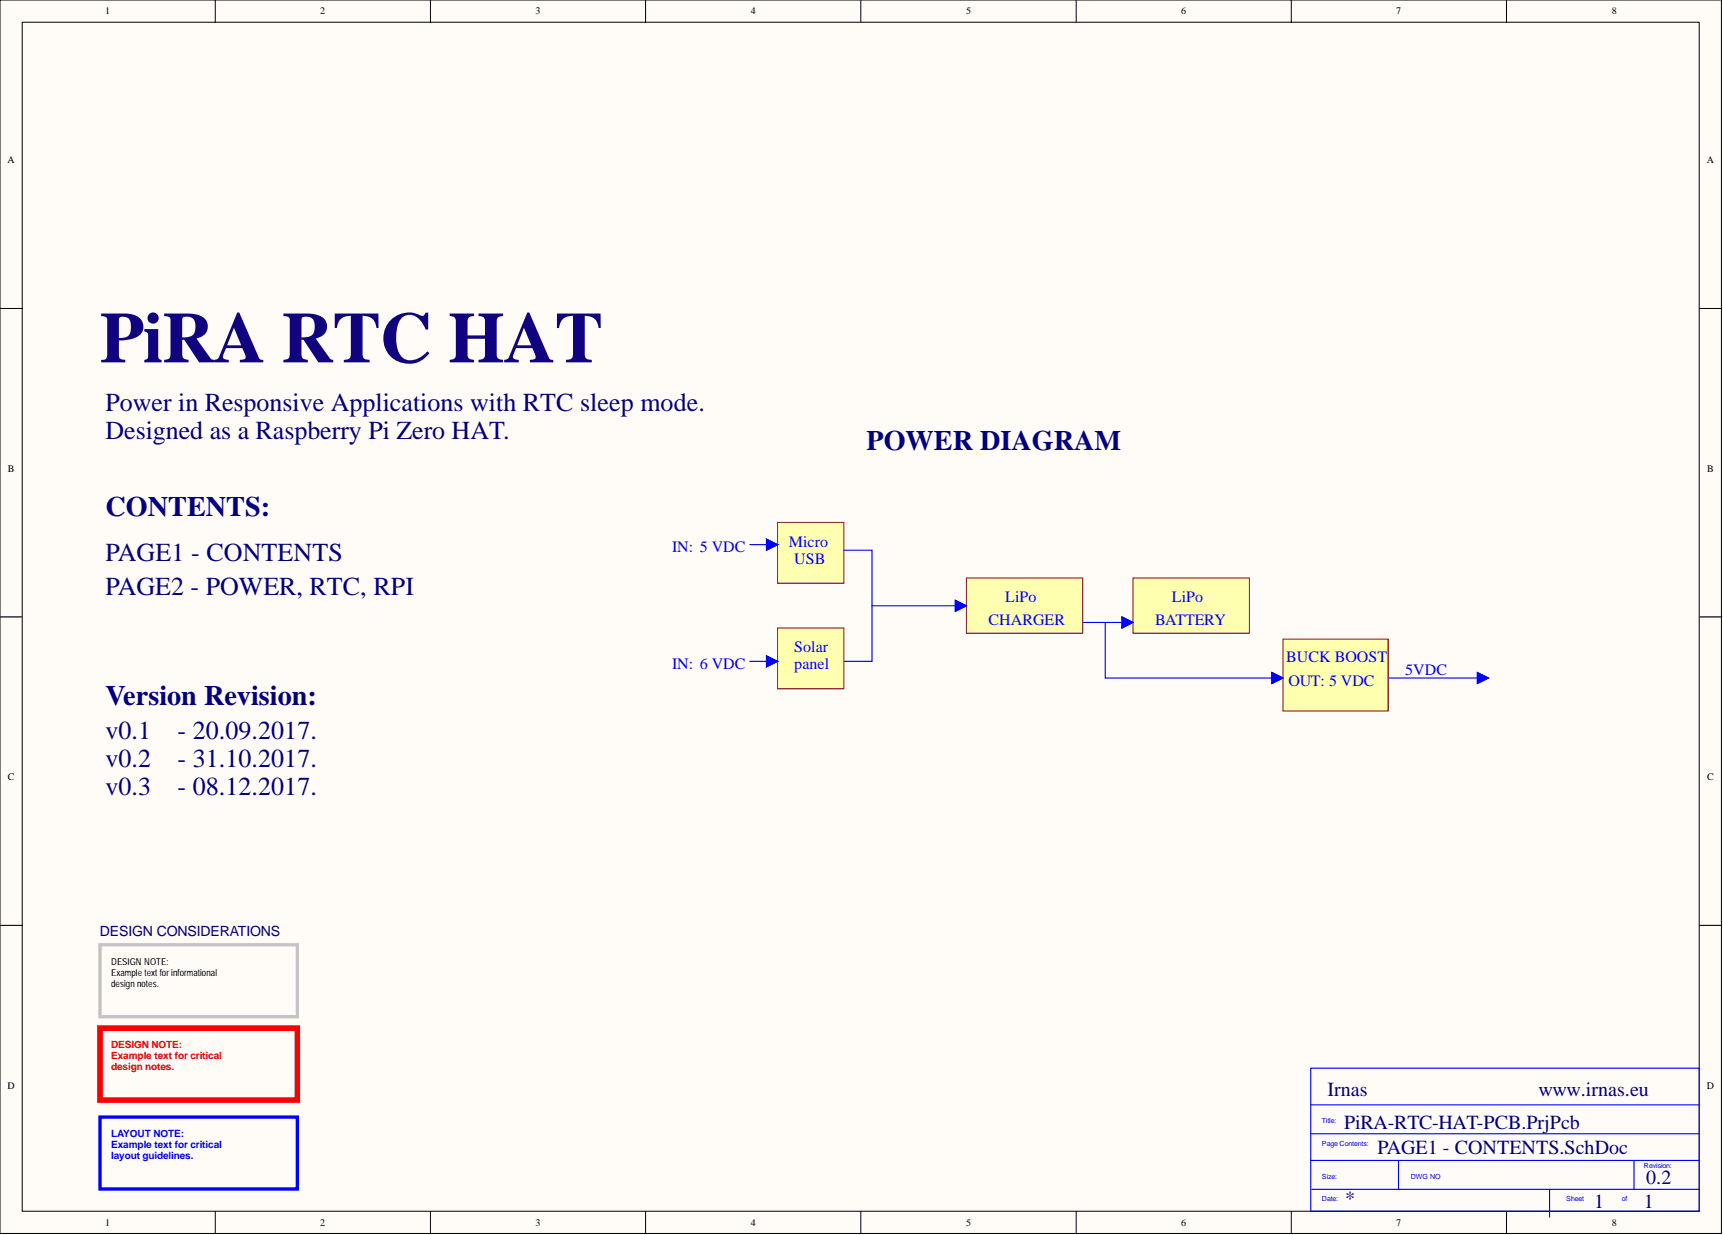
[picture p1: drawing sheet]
<svg xmlns="http://www.w3.org/2000/svg" width="393mm" height="282mm" viewBox="0 0 393 282" stroke-linecap="round" stroke-linejoin="round" font-family="sans-serif">
<g fill="#fffcf8" stroke="#000" stroke-width=".23">
<path d="M0 0h393v281.5h-393z"/>
<path d="M5.1 5.1h382.8v271.3h-382.8z"/>
</g>
<g fill="none" stroke="#000" stroke-width=".23">
<path d="M49.1 0v5.1M98.3 0v5.1M147.4 0v5.1M196.5 0v5.1M245.7 0v5.1M294.8 0v5.1M343.9 0v5.1M0 70.4h5.1M388 70.4h5.1M0 140.8h5.1M388 140.8h5.1M0 211.2h5.1"/>
<path d="M388 211.2h5.1M49.1 276.5v5.1M98.3 276.5v5.1M147.4 276.5v5.1M196.5 276.5v5.1M245.7 276.5v5.1M294.8 276.5v5.1M343.9 276.5v5.1"/>
</g>
<path d="M22.8 215.6h45.1v16.4h-45.1z" fill="none" stroke="#c6c3c6" stroke-width=".76"/>
<path d="M22.8 234.7h45.1v16.4h-45.1z" fill="none" stroke="#f00" stroke-width="1.3"/>
<path d="M22.8 255h45.1v16.4h-45.1z" fill="none" stroke="#00f" stroke-width=".76"/>
<path d="M299.2 243.8h88.7v32.6h-88.7zM299.2 258.8h88.5M299.2 252.2h88.8M299.2 264.9h88.8M299.5 271.4h88.5M319.3 264.9v6.5M353.8 271.4v6.4M373 264.9v6.5" fill="none" stroke="#00f" stroke-width=".25"/>
<g fill="#ffffb0" stroke="#800000" stroke-width=".23">
<path d="M177.5 119.2h15.2v13.9h-15.2z"/>
<path d="M177.5 143.3h15.2v13.9h-15.2z"/>
</g>
<path d="M171.2 124.3h6.3l-2.5 1.3v-2.6l2.5 1.3M171.2 150.9h6.3l-2.5 1.3v-2.5l2.5 1.2" fill="none" stroke="#00f" stroke-width=".25"/>
<path d="M175 123l2.5 1.3-2.5 1.3z" fill="#00f"/>
<path d="M175 123l2.5 1.3-2.5 1.3z" fill="none" stroke="#00f" stroke-width=".23"/>
<path d="M175 149.7l2.5 1.2-2.5 1.3z" fill="#00f"/>
<path d="M175 149.7l2.5 1.2-2.5 1.3z" fill="none" stroke="#00f" stroke-width=".23"/>
<path d="M192.7 125.6h6.4v12.7h19" fill="none" stroke="#00f" stroke-width=".25"/>
<path d="M220.6 131.9h26.6v12.6h-26.6z" fill="#ffffb0" stroke="#800000" stroke-width=".23"/>
<path d="M218.1 137l2.5 1.3-2.5 1.2z" fill="#00f"/>
<path d="M218.1 137l2.5 1.3-2.5 1.2z" fill="none" stroke="#00f" stroke-width=".23"/>
<path d="M218.1 137l2.5 1.3-2.5 1.2zM247.2 142.1h11.5M252.3 142.1v12.7h38.1" fill="none" stroke="#00f" stroke-width=".25"/>
<path d="M292.9 145.9h24v16.4h-24z" fill="#ffffb0" stroke="#800000" stroke-width=".23"/>
<path d="M290.4 153.5l2.5 1.3-2.5 1.2z" fill="#00f"/>
<path d="M290.4 153.5l2.5 1.3-2.5 1.2z" fill="none" stroke="#00f" stroke-width=".23"/>
<path d="M290.4 153.5l2.5 1.3-2.5 1.2z" fill="none" stroke="#00f" stroke-width=".25"/>
<path d="M258.7 131.9h26.5v12.6h-26.5z" fill="#ffffb0" stroke="#800000" stroke-width=".23"/>
<path d="M256.1 140.8l2.6 1.3-2.6 1.2z" fill="#00f"/>
<path d="M256.1 140.8l2.6 1.3-2.6 1.2z" fill="none" stroke="#00f" stroke-width=".23"/>
<path d="M256.1 140.8l2.6 1.3-2.6 1.2z" fill="none" stroke="#00f" stroke-width=".25"/>
<path d="M337.3 153.5l2.5 1.3-2.5 1.2z" fill="#00f"/>
<path d="M337.3 153.5l2.5 1.3-2.5 1.2z" fill="none" stroke="#00f" stroke-width=".23"/>
<path d="M199.1 138.3v12.6h-6.4M317 154.8h20.3M337.3 153.5l2.5 1.3-2.5 1.2z" fill="none" stroke="#00f" stroke-width=".25"/>
<text font-size="16.5" fill="#11037f" x="22.8" y="82.7">PiRA RTC HAT</text>
<g font-size="6.4" fill="#000080">
<text x="197.8" y="102.7">POWER DIAGRAM</text>
<text x="24.1" y="117.9">CONTENTS:</text>
<text x="24.1" y="161">Version Revision:</text>
</g>
<g font-size="5.9" fill="#000080">
<text x="24.1" y="93.9">Power in Responsive Applications with RTC sleep mode.</text>
<text x="24.1" y="100.2">Designed as a Raspberry Pi Zero HAT.</text>
<text x="24.1" y="128.1">PAGE1 - CONTENTS</text>
<text x="24.1" y="135.7">PAGE2 - POWER, RTC, RPI</text>
<text x="24.1" y="168.7">v0.1</text>
<text x="40.5" y="168.7">- 20.09.2017.</text>
<text x="24.1" y="175">v0.2</text>
<text x="40.5" y="175">- 31.10.2017.</text>
<text x="24.1" y="181.4">v0.3</text>
<text x="40.5" y="181.4">- 08.12.2017.</text>
</g>
<g font-size="4.6" fill="#000080">
<text x="303" y="250.1">Irnas</text>
<text x="351.2" y="250.1">www.irnas.eu</text>
<text x="306.8" y="257.7">PiRA-RTC-HAT-PCB.PrjPcb</text>
<text x="314.4" y="263.3">PAGE1 - CONTENTS.SchDoc</text>
<text x="307.1" y="275">*</text>
<text x="363.9" y="275.8">1</text>
<text x="375.3" y="275.8">1</text>
<text x="375.8" y="270.2">0.2</text>
</g>
<g font-size="3.6" fill="#00f">
<text x="180" y="124.8">Micro</text>
<text x="153.4" y="126.1">IN: 5 VDC</text>
<text x="181.3" y="128.6">USB</text>
<text x="229.5" y="137.5">LiPo</text>
<text x="267.5" y="137.5">LiPo</text>
<text x="225.7" y="142.6">CHARGER</text>
<text x="263.7" y="142.6">BATTERY</text>
<text x="181.3" y="148.9">Solar</text>
<text x="153.4" y="152.7">IN: 6 VDC</text>
<text x="181.3" y="152.7">panel</text>
<text x="293.7" y="151.2">BUCK BOOST</text>
<text x="320.8" y="154">5VDC</text>
<text x="294.2" y="156.5">OUT: 5 VDC</text>
</g>
<text font-size="3.2" fill="#000080" x="22.8" y="213.7">DESIGN CONSIDERATIONS</text>
<g font-size="2.3">
<text x="24" y="3.3">1</text>
<text x="73.1" y="3.3">2</text>
<text x="122.2" y="3.3">3</text>
<text x="171.4" y="3.3">4</text>
<text x="220.5" y="3.3">5</text>
<text x="269.6" y="3.3">6</text>
<text x="318.8" y="3.3">7</text>
<text x="368" y="3.3">8</text>
<text x="1.7" y="37.2">A</text>
<text x="389.7" y="37.2">A</text>
<text x="1.8" y="107.7">B</text>
<text x="389.8" y="107.7">B</text>
<text x="1.8" y="178">C</text>
<text x="389.8" y="178">C</text>
<text x="1.7" y="248.4">D</text>
<text x="389.7" y="248.4">D</text>
<text x="24" y="279.8">1</text>
<text x="73.1" y="279.8">2</text>
<text x="122.2" y="279.8">3</text>
<text x="171.4" y="279.8">4</text>
<text x="220.5" y="279.8">5</text>
<text x="269.6" y="279.8">6</text>
<text x="318.8" y="279.8">7</text>
<text x="368" y="279.8">8</text>
</g>
<g font-size="2.3" fill="#f00">
<text x="25.4" y="239.2">DESIGN NOTE:</text>
<text x="25.4" y="241.8">Example text for critical</text>
<text x="25.4" y="244.3">design notes.</text>
</g>
<g font-size="2.3" fill="#00f">
<text x="25.4" y="259.5">LAYOUT NOTE:</text>
<text x="25.4" y="262.1">Example text for critical</text>
<text x="25.4" y="264.6">layout guidelines.</text>
</g>
<g font-size="2.2">
<text x="25.4" y="220.2">DESIGN NOTE:</text>
<text x="25.4" y="222.7">Example text for informational</text>
<text x="25.4" y="225.3">design notes.</text>
</g>
<g font-size="1.6" fill="#00f">
<text x="301.8" y="256.4">Title:</text>
<text x="301.8" y="261.5">Page Contents:</text>
<text x="301.8" y="269.1">Size:</text>
<text x="322.1" y="269.1">DWG NO</text>
<text x="375.3" y="266.5">Revision:</text>
<text x="301.8" y="274.2">Date:</text>
<text x="357.6" y="274.2">Sheet</text>
<text x="370.2" y="274.2">of</text>
</g>
</svg>
